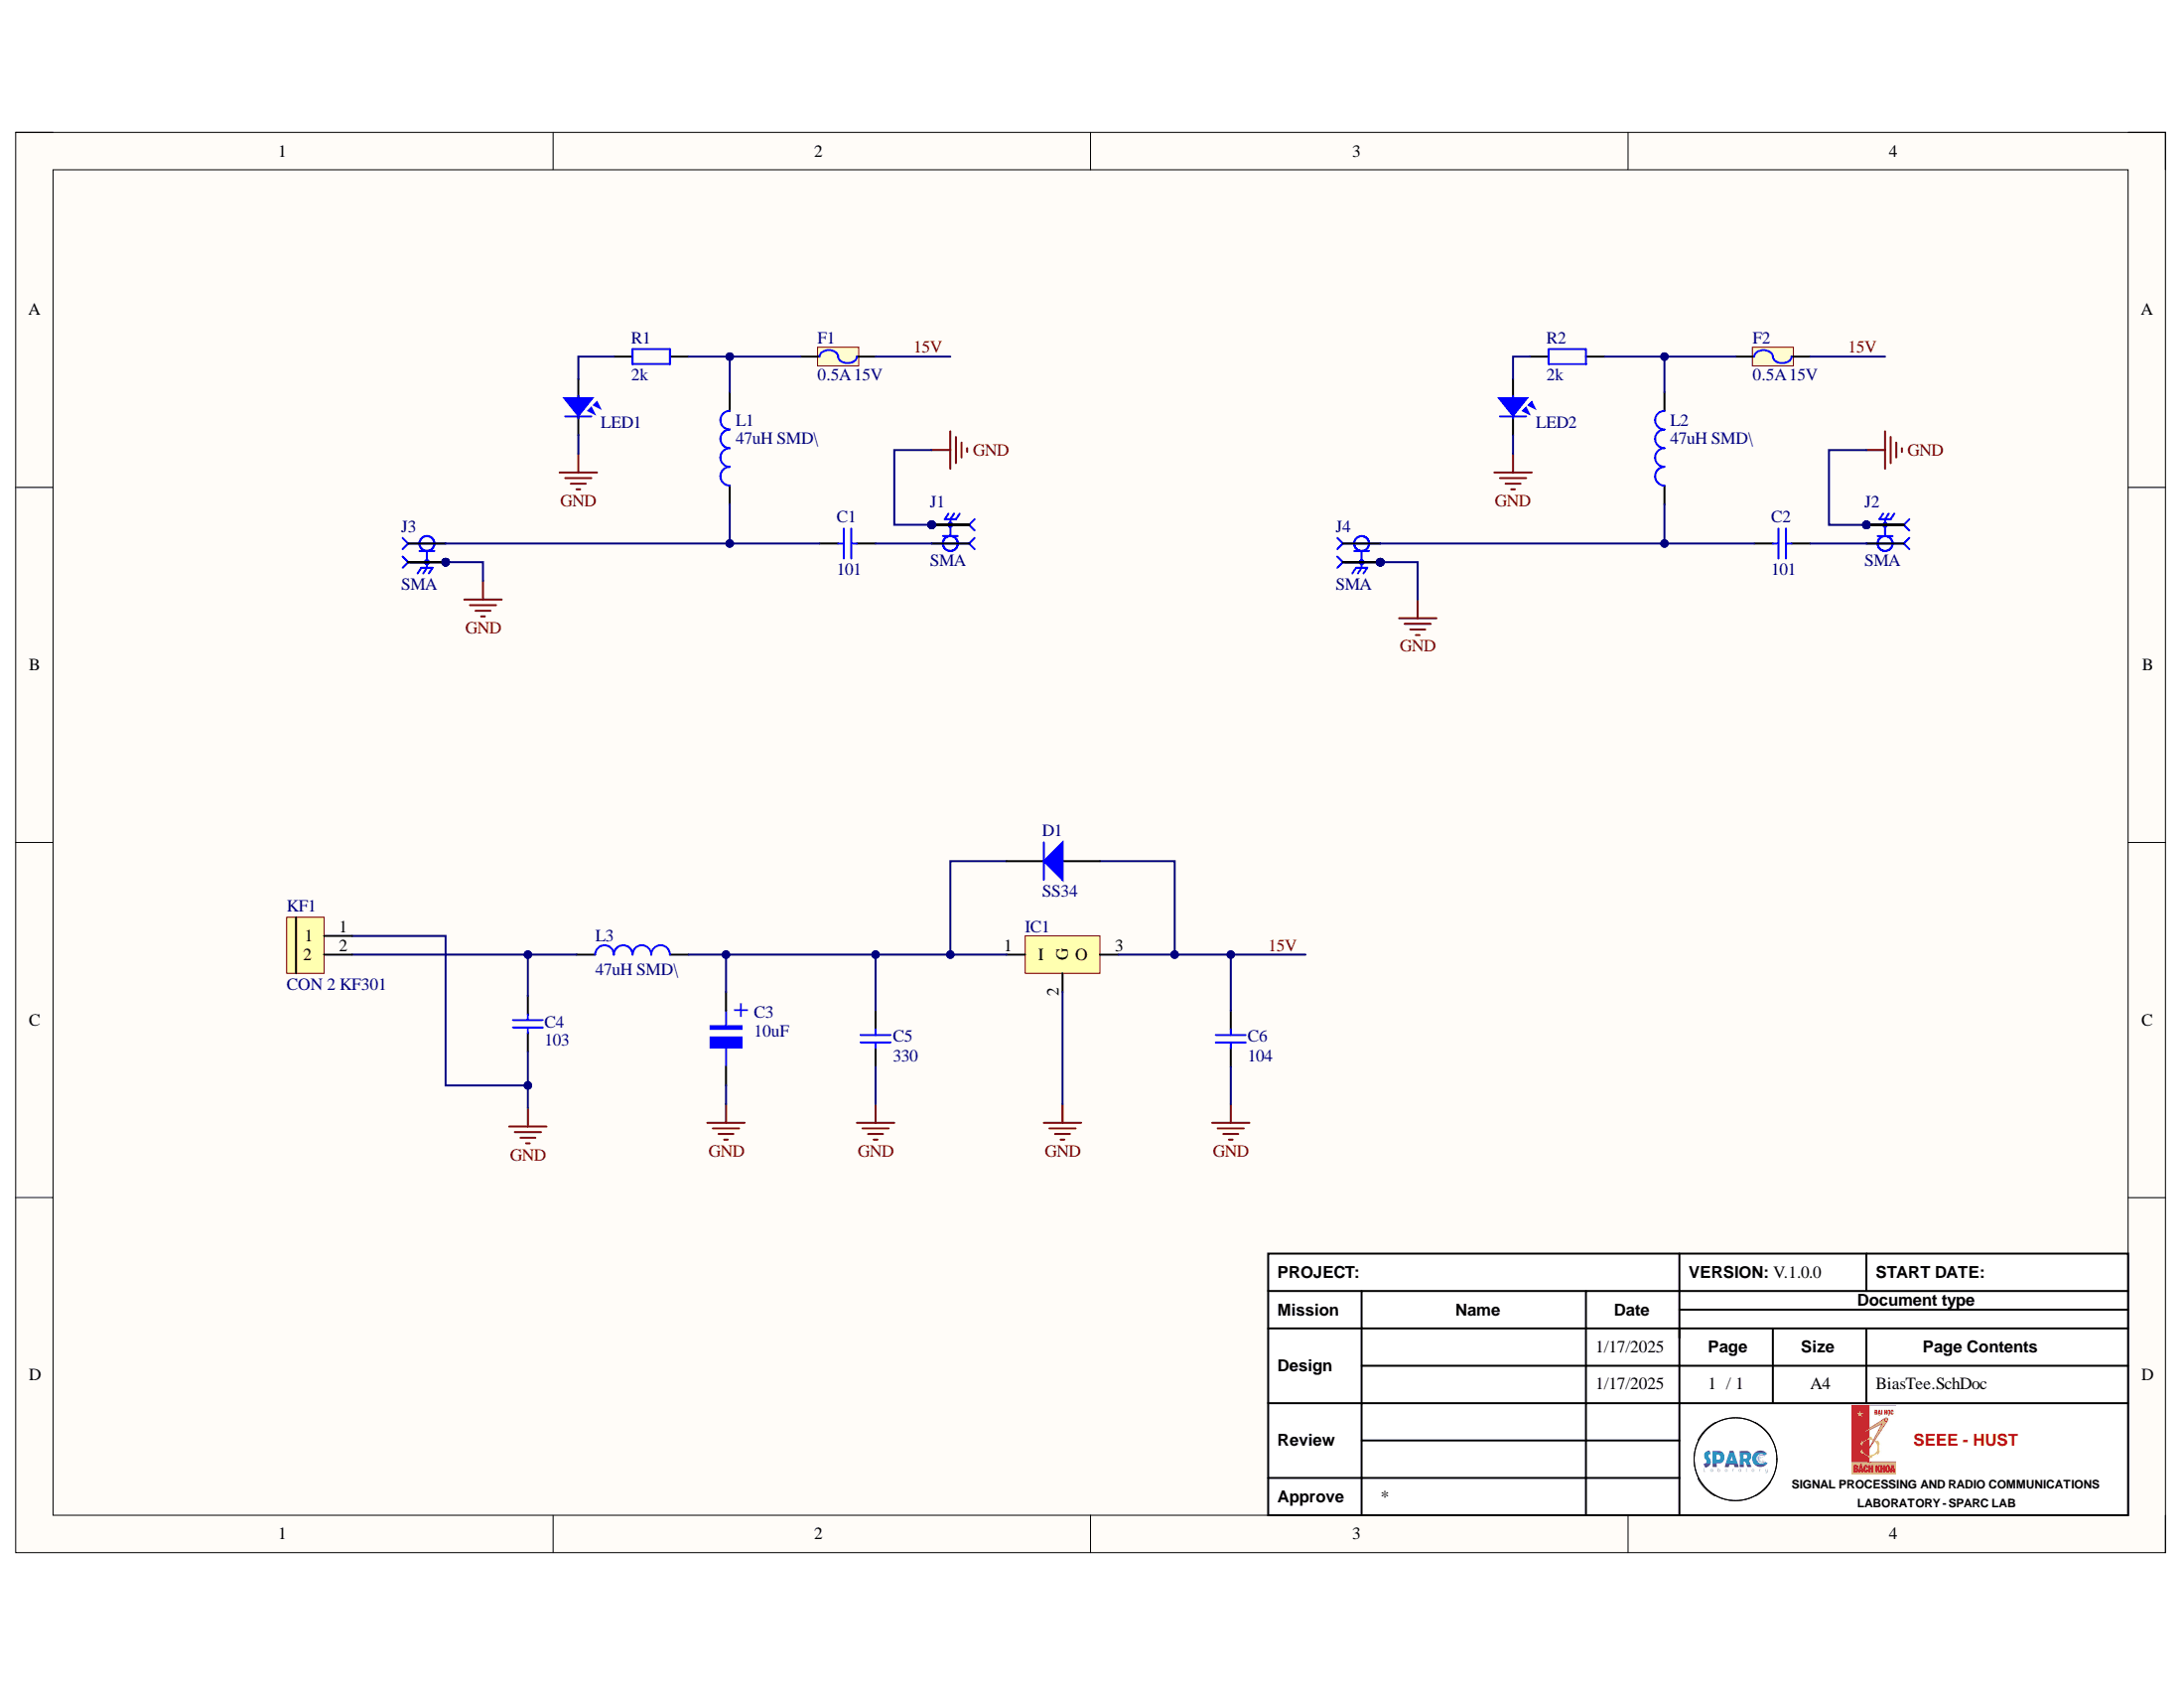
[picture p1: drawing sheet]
# Altium project BiasTee.PrjPcb
1 sheet, 22 parts. Net scope: global (net labels, ports and power ports of the same name join across sheets).
Board file: BiasTee.PcbDoc

## Sheet BiasTee.SchDoc: Dual Bias-Tee
size A4; Author: Nguyen Nhu Hai Long; CompanyName: HUST; SheetNumber: 1; SheetTotal: 1; Version: V.1.0.0

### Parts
C1  101  [tu 0805]
C2  101  [tu 0805]
C3  10uF  [tu nhom 5 (c)]
C4  103  [tu 1206]
C5  330  [tu 1206]
C6  104  [tu 1206]
D1  SS34  [DIODE SMA]
F1  0.5A 15V  [Cau chi tu phuc hoi 2A 24V SMD1812]
F2  0.5A 15V  [Cau chi tu phuc hoi 2A 24V SMD1812]
IC1  LM78xx  [TO220H1]  (value not drawn)
J1  SMA  [RFSOLUTIONS_CON-SMA-EDGE-S]
J2  SMA  [RFSOLUTIONS_CON-SMA-EDGE-S]
J3  SMA  [RFSOLUTIONS_CON-SMA-EDGE-S]
J4  SMA  [RFSOLUTIONS_CON-SMA-EDGE-S]
KF1  CON 2 KF301  [Con 2 KF301 5.08]
L1  47uH SMD\  [IND_1210]
L2  47uH SMD\  [IND_1210]
L3  47uH SMD\  [IND_1210]
LED1  LED  [LED-1206-Green]  (value not drawn)
LED2  LED  [LED-1206-Green]  (value not drawn)
R1  2k  [tro smd 0805]
R2  2k  [tro smd 0805]

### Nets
GND: C3.2 C4.2 C5.2 C6.2 IC1.2(G) J1.G1 J1.G2 J1.G3 J1.G4 J2.G1 J2.G2 J2.G3 J2.G4 J3.G1 J3.G2 J3.G3 J3.G4 J4.G1 J4.G2 J4.G3 J4.G4 KF1.1 LED1.2 LED2.2
15V: C6.1 D1.1(A) F1.2 F2.2 IC1.3(O)
NetC1_1: C1.1 J1.1
NetC1_2: C1.2 J3.1 L1.1
NetC2_1: C2.1 J2.1
NetC2_2: C2.2 J4.1 L2.1
NetC3_1: C3.1 C5.1 D1.2(K) IC1.1(I) L3.2
NetC4_1: C4.1 KF1.2 L3.1
NetF1_1: F1.1 L1.2 R1.2
NetF2_1: F2.1 L2.2 R2.2
NetLED1_1: LED1.1 R1.1
NetLED2_1: LED2.1 R2.1
